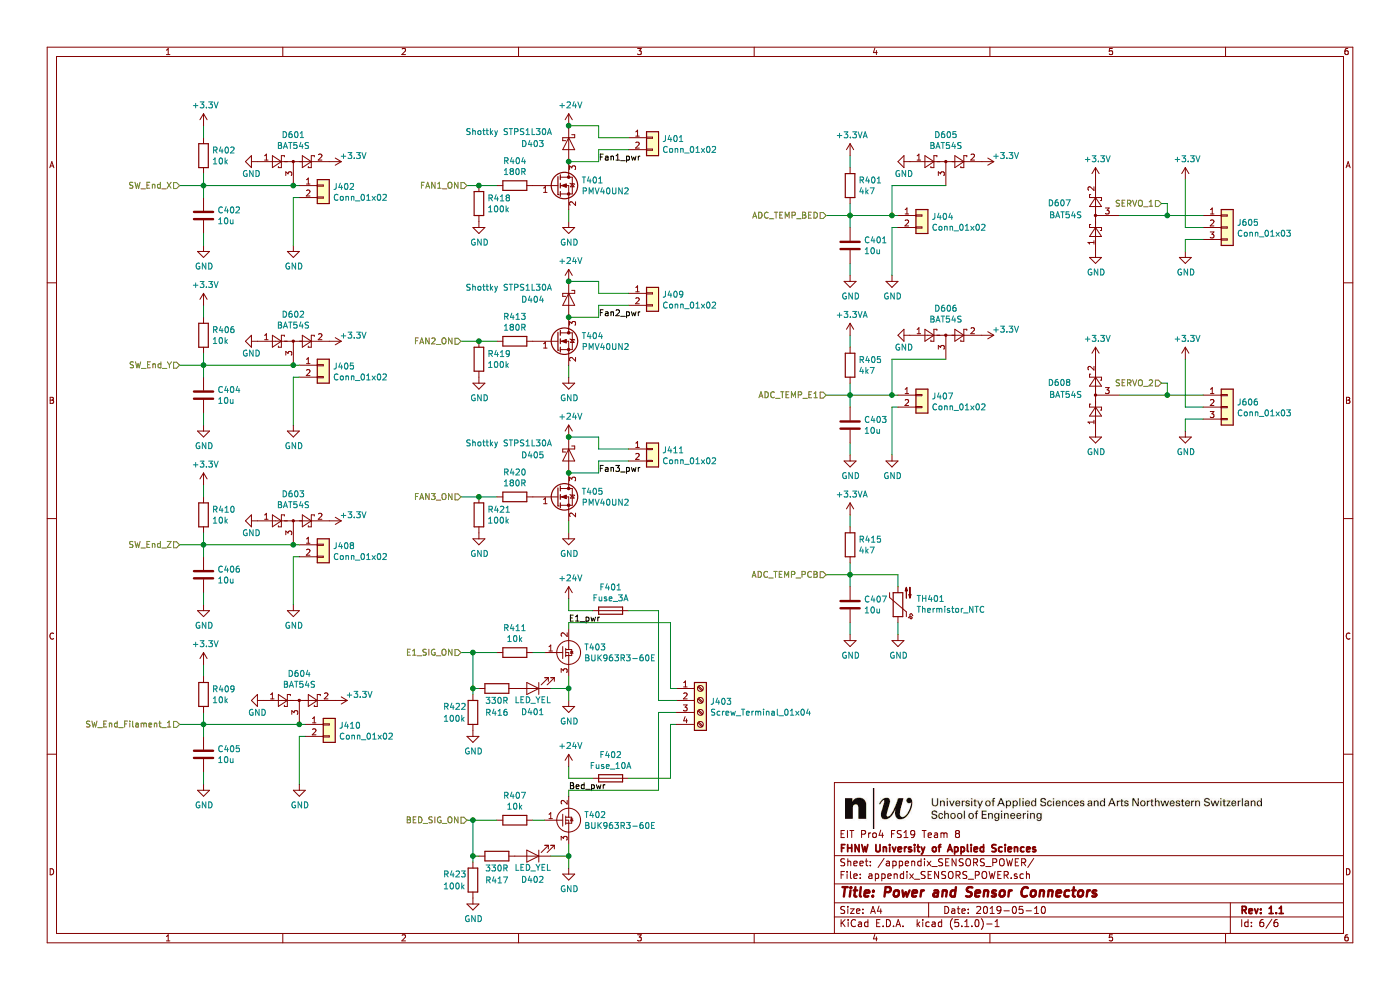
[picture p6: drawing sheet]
EESchema Schematic File Version 4
LIBS:FHNW-Pro4E-FS19T8-3DPrinterBoard-STM32-cache
EELAYER 29 0
EELAYER END
$Descr A4 11693 8268
encoding utf-8
Sheet 6 6
Title "Power and Sensor Connectors"
Date "2019-05-10"
Rev "1.1"
Comp "FHNW University of Applied Sciences"
Comment1 "EIT Pro4 FS19 Team 8"
Comment2 ""
Comment3 ""
Comment4 ""
$EndDescr
$Comp
L Device:C C402
U 1 1
P 1700 1800
F 0 "C402" H 1815 1846 50  0000 L CNN
F 1 "10u" H 1815 1755 50  0000 L CNN
F 2 "Capacitors_SMD:C_1210" H 1738 1650 50  0001 C CNN
F 3 "~" H 1700 1800 50  0001 C CNN
	1    1700 1800
	1    0    0    -1  
$EndComp
$Comp
L Device:R R402
U 1 1
P 1700 1300
F 0 "R402" H 1770 1346 50  0000 L CNN
F 1 "10k" H 1770 1255 50  0000 L CNN
F 2 "Resistors_SMD:R_0603" V 1630 1300 50  0001 C CNN
F 3 "~" H 1700 1300 50  0001 C CNN
	1    1700 1300
	1    0    0    -1  
$EndComp
$Comp
L power:GND #PWR0139
U 1 1
P 1700 2050
F 0 "#PWR0139" H 1700 1800 50  0001 C CNN
F 1 "GND" H 1705 1877 50  0000 C CNN
F 2 "" H 1700 2050 50  0001 C CNN
F 3 "" H 1700 2050 50  0001 C CNN
	1    1700 2050
	1    0    0    -1  
$EndComp
Wire Wire Line
	1700 1050 1700 1150
Wire Wire Line
	1500 1550 1700 1550
Connection ~ 1700 1550
Wire Wire Line
	1700 1550 1700 1450
$Comp
L power:GND #PWR0142
U 1 1
P 4750 1850
F 0 "#PWR0142" H 4750 1600 50  0001 C CNN
F 1 "GND" H 4755 1677 50  0000 C CNN
F 2 "" H 4750 1850 50  0001 C CNN
F 3 "" H 4750 1850 50  0001 C CNN
	1    4750 1850
	1    0    0    -1  
$EndComp
Wire Wire Line
	4750 1850 4750 1750
$Comp
L Device:R R404
U 1 1
P 4300 1550
F 0 "R404" V 4093 1550 50  0000 C CNN
F 1 "180R" V 4184 1550 50  0000 C CNN
F 2 "Resistors_SMD:R_0603" V 4230 1550 50  0001 C CNN
F 3 "~" H 4300 1550 50  0001 C CNN
	1    4300 1550
	0    1    1    0   
$EndComp
$Comp
L FHNW-Pro4E-FS19T8-Library:BUK963R3-60E T402
U 1 1
P 4750 6850
F 0 "T402" H 4878 6896 50  0000 L CNN
F 1 "BUK963R3-60E" H 4878 6805 50  0000 L CNN
F 2 "Package_TO_SOT_SMD:TO-263-2" H 5550 6450 50  0001 C CNN
F 3 "http://www.farnell.com/datasheets/2174111.pdf?_ga=2.163468607.22968134.1552994068-1575888051.1538557827" H 4750 6300 50  0001 C CNN
	1    4750 6850
	1    0    0    -1  
$EndComp
$Comp
L power:GND #PWR0144
U 1 1
P 4750 7250
F 0 "#PWR0144" H 4750 7000 50  0001 C CNN
F 1 "GND" H 4755 7077 50  0000 C CNN
F 2 "" H 4750 7250 50  0001 C CNN
F 3 "" H 4750 7250 50  0001 C CNN
	1    4750 7250
	1    0    0    -1  
$EndComp
Wire Wire Line
	4750 7150 4750 7050
$Comp
L Device:R R407
U 1 1
P 4300 6850
F 0 "R407" V 4093 6850 50  0000 C CNN
F 1 "10k" V 4184 6850 50  0000 C CNN
F 2 "Resistors_SMD:R_0603" V 4230 6850 50  0001 C CNN
F 3 "~" H 4300 6850 50  0001 C CNN
	1    4300 6850
	0    1    1    0   
$EndComp
Wire Wire Line
	4450 6850 4550 6850
Wire Wire Line
	3950 6850 4150 6850
Wire Wire Line
	4750 6650 4750 6600
Wire Wire Line
	4750 6500 4750 6400
$Comp
L FHNW-Pro4E-FS19T8-Library:BUK963R3-60E T403
U 1 1
P 4750 5450
F 0 "T403" H 4878 5496 50  0000 L CNN
F 1 "BUK963R3-60E" H 4878 5405 50  0000 L CNN
F 2 "Package_TO_SOT_SMD:TO-263-2" H 5550 5050 50  0001 C CNN
F 3 "http://www.farnell.com/datasheets/2174111.pdf?_ga=2.163468607.22968134.1552994068-1575888051.1538557827" H 4750 4900 50  0001 C CNN
	1    4750 5450
	1    0    0    -1  
$EndComp
$Comp
L power:GND #PWR0146
U 1 1
P 4750 5850
F 0 "#PWR0146" H 4750 5600 50  0001 C CNN
F 1 "GND" H 4755 5677 50  0000 C CNN
F 2 "" H 4750 5850 50  0001 C CNN
F 3 "" H 4750 5850 50  0001 C CNN
	1    4750 5850
	1    0    0    -1  
$EndComp
$Comp
L Device:R R411
U 1 1
P 4300 5450
F 0 "R411" V 4093 5450 50  0000 C CNN
F 1 "10k" V 4184 5450 50  0000 C CNN
F 2 "Resistors_SMD:R_0603" V 4230 5450 50  0001 C CNN
F 3 "~" H 4300 5450 50  0001 C CNN
	1    4300 5450
	0    1    1    0   
$EndComp
Wire Wire Line
	4450 5450 4550 5450
Wire Wire Line
	4750 5250 4750 5200
Wire Wire Line
	7100 2200 7100 2300
Wire Wire Line
	7100 3700 7100 3800
Wire Wire Line
	1700 6050 1700 5950
Connection ~ 1700 6050
Wire Wire Line
	1500 6050 1700 6050
Wire Wire Line
	1700 5550 1700 5650
$Comp
L power:GND #PWR0148
U 1 1
P 1700 6550
F 0 "#PWR0148" H 1700 6300 50  0001 C CNN
F 1 "GND" H 1705 6377 50  0000 C CNN
F 2 "" H 1700 6550 50  0001 C CNN
F 3 "" H 1700 6550 50  0001 C CNN
	1    1700 6550
	1    0    0    -1  
$EndComp
$Comp
L Device:R R409
U 1 1
P 1700 5800
F 0 "R409" H 1770 5846 50  0000 L CNN
F 1 "10k" H 1770 5755 50  0000 L CNN
F 2 "Resistors_SMD:R_0603" V 1630 5800 50  0001 C CNN
F 3 "~" H 1700 5800 50  0001 C CNN
	1    1700 5800
	1    0    0    -1  
$EndComp
$Comp
L Device:C C405
U 1 1
P 1700 6300
F 0 "C405" H 1815 6346 50  0000 L CNN
F 1 "10u" H 1815 6255 50  0000 L CNN
F 2 "Capacitors_SMD:C_1210" H 1738 6150 50  0001 C CNN
F 3 "~" H 1700 6300 50  0001 C CNN
	1    1700 6300
	1    0    0    -1  
$EndComp
Wire Wire Line
	7100 3300 7100 3200
Connection ~ 7100 3300
Wire Wire Line
	6900 3300 7100 3300
Wire Wire Line
	7100 2800 7100 2900
$Comp
L power:GND #PWR0150
U 1 1
P 7100 3800
F 0 "#PWR0150" H 7100 3550 50  0001 C CNN
F 1 "GND" H 7105 3627 50  0000 C CNN
F 2 "" H 7100 3800 50  0001 C CNN
F 3 "" H 7100 3800 50  0001 C CNN
	1    7100 3800
	1    0    0    -1  
$EndComp
Wire Wire Line
	7100 3400 7100 3300
$Comp
L Device:R R405
U 1 1
P 7100 3050
F 0 "R405" H 7170 3096 50  0000 L CNN
F 1 "4k7" H 7170 3005 50  0000 L CNN
F 2 "Resistors_SMD:R_0603" V 7030 3050 50  0001 C CNN
F 3 "~" H 7100 3050 50  0001 C CNN
	1    7100 3050
	1    0    0    -1  
$EndComp
$Comp
L Device:C C403
U 1 1
P 7100 3550
F 0 "C403" H 7215 3596 50  0000 L CNN
F 1 "10u" H 7215 3505 50  0000 L CNN
F 2 "Capacitors_SMD:C_1210" H 7138 3400 50  0001 C CNN
F 3 "~" H 7100 3550 50  0001 C CNN
	1    7100 3550
	1    0    0    -1  
$EndComp
Wire Wire Line
	7100 1800 7100 1700
Connection ~ 7100 1800
Wire Wire Line
	6900 1800 7100 1800
Wire Wire Line
	7100 1300 7100 1400
$Comp
L power:GND #PWR0152
U 1 1
P 7100 2300
F 0 "#PWR0152" H 7100 2050 50  0001 C CNN
F 1 "GND" H 7105 2127 50  0000 C CNN
F 2 "" H 7100 2300 50  0001 C CNN
F 3 "" H 7100 2300 50  0001 C CNN
	1    7100 2300
	1    0    0    -1  
$EndComp
Wire Wire Line
	7100 1900 7100 1800
$Comp
L Device:R R401
U 1 1
P 7100 1550
F 0 "R401" H 7170 1596 50  0000 L CNN
F 1 "4k7" H 7170 1505 50  0000 L CNN
F 2 "Resistors_SMD:R_0603" V 7030 1550 50  0001 C CNN
F 3 "~" H 7100 1550 50  0001 C CNN
	1    7100 1550
	1    0    0    -1  
$EndComp
$Comp
L Device:C C401
U 1 1
P 7100 2050
F 0 "C401" H 7215 2096 50  0000 L CNN
F 1 "10u" H 7215 2005 50  0000 L CNN
F 2 "Capacitors_SMD:C_1210" H 7138 1900 50  0001 C CNN
F 3 "~" H 7100 2050 50  0001 C CNN
	1    7100 2050
	1    0    0    -1  
$EndComp
$Comp
L Device:C C404
U 1 1
P 1700 3300
F 0 "C404" H 1815 3346 50  0000 L CNN
F 1 "10u" H 1815 3255 50  0000 L CNN
F 2 "Capacitors_SMD:C_1210" H 1738 3150 50  0001 C CNN
F 3 "~" H 1700 3300 50  0001 C CNN
	1    1700 3300
	1    0    0    -1  
$EndComp
$Comp
L Device:R R406
U 1 1
P 1700 2800
F 0 "R406" H 1770 2846 50  0000 L CNN
F 1 "10k" H 1770 2755 50  0000 L CNN
F 2 "Resistors_SMD:R_0603" V 1630 2800 50  0001 C CNN
F 3 "~" H 1700 2800 50  0001 C CNN
	1    1700 2800
	1    0    0    -1  
$EndComp
$Comp
L power:GND #PWR0153
U 1 1
P 1700 3550
F 0 "#PWR0153" H 1700 3300 50  0001 C CNN
F 1 "GND" H 1705 3377 50  0000 C CNN
F 2 "" H 1700 3550 50  0001 C CNN
F 3 "" H 1700 3550 50  0001 C CNN
	1    1700 3550
	1    0    0    -1  
$EndComp
Wire Wire Line
	1700 2550 1700 2650
Wire Wire Line
	1500 3050 1700 3050
Connection ~ 1700 3050
Wire Wire Line
	1700 3050 1700 2950
$Comp
L Device:C C406
U 1 1
P 1700 4800
F 0 "C406" H 1815 4846 50  0000 L CNN
F 1 "10u" H 1815 4755 50  0000 L CNN
F 2 "Capacitors_SMD:C_1210" H 1738 4650 50  0001 C CNN
F 3 "~" H 1700 4800 50  0001 C CNN
	1    1700 4800
	1    0    0    -1  
$EndComp
$Comp
L Device:R R410
U 1 1
P 1700 4300
F 0 "R410" H 1770 4346 50  0000 L CNN
F 1 "10k" H 1770 4255 50  0000 L CNN
F 2 "Resistors_SMD:R_0603" V 1630 4300 50  0001 C CNN
F 3 "~" H 1700 4300 50  0001 C CNN
	1    1700 4300
	1    0    0    -1  
$EndComp
$Comp
L power:GND #PWR0155
U 1 1
P 1700 5050
F 0 "#PWR0155" H 1700 4800 50  0001 C CNN
F 1 "GND" H 1705 4877 50  0000 C CNN
F 2 "" H 1700 5050 50  0001 C CNN
F 3 "" H 1700 5050 50  0001 C CNN
	1    1700 5050
	1    0    0    -1  
$EndComp
Wire Wire Line
	1700 4050 1700 4150
Wire Wire Line
	1500 4550 1700 4550
Connection ~ 1700 4550
Wire Wire Line
	1700 4550 1700 4450
$Comp
L power:GND #PWR0403
U 1 1
P 7450 2300
F 0 "#PWR0403" H 7450 2050 50  0001 C CNN
F 1 "GND" H 7455 2127 50  0000 C CNN
F 2 "" H 7450 2300 50  0001 C CNN
F 3 "" H 7450 2300 50  0001 C CNN
	1    7450 2300
	1    0    0    -1  
$EndComp
Wire Wire Line
	7450 2300 7450 1900
Wire Wire Line
	7450 1900 7500 1900
$Comp
L Connector_Generic:Conn_01x02 J410
U 1 1
P 2750 6050
F 0 "J410" H 2830 6042 50  0000 L CNN
F 1 "Conn_01x02" H 2830 5951 50  0000 L CNN
F 2 "Connectors_JST:JST_EH_B02B-EH-A_02x2.50mm_Straight" H 2750 6050 50  0001 C CNN
F 3 "~" H 2750 6050 50  0001 C CNN
	1    2750 6050
	1    0    0    -1  
$EndComp
$Comp
L power:GND #PWR0411
U 1 1
P 2500 6550
F 0 "#PWR0411" H 2500 6300 50  0001 C CNN
F 1 "GND" H 2505 6377 50  0000 C CNN
F 2 "" H 2500 6550 50  0001 C CNN
F 3 "" H 2500 6550 50  0001 C CNN
	1    2500 6550
	1    0    0    -1  
$EndComp
Wire Wire Line
	2500 6550 2500 6150
Wire Wire Line
	2500 6150 2550 6150
$Comp
L Connector_Generic:Conn_01x02 J408
U 1 1
P 2700 4550
F 0 "J408" H 2780 4542 50  0000 L CNN
F 1 "Conn_01x02" H 2780 4451 50  0000 L CNN
F 2 "Connectors_JST:JST_EH_B02B-EH-A_02x2.50mm_Straight" H 2700 4550 50  0001 C CNN
F 3 "~" H 2700 4550 50  0001 C CNN
	1    2700 4550
	1    0    0    -1  
$EndComp
$Comp
L power:GND #PWR0408
U 1 1
P 2450 5050
F 0 "#PWR0408" H 2450 4800 50  0001 C CNN
F 1 "GND" H 2455 4877 50  0000 C CNN
F 2 "" H 2450 5050 50  0001 C CNN
F 3 "" H 2450 5050 50  0001 C CNN
	1    2450 5050
	1    0    0    -1  
$EndComp
Wire Wire Line
	2450 5050 2450 4650
Wire Wire Line
	2450 4650 2500 4650
$Comp
L Connector_Generic:Conn_01x02 J405
U 1 1
P 2700 3050
F 0 "J405" H 2780 3042 50  0000 L CNN
F 1 "Conn_01x02" H 2780 2951 50  0000 L CNN
F 2 "Connectors_JST:JST_EH_B02B-EH-A_02x2.50mm_Straight" H 2700 3050 50  0001 C CNN
F 3 "~" H 2700 3050 50  0001 C CNN
	1    2700 3050
	1    0    0    -1  
$EndComp
$Comp
L power:GND #PWR0405
U 1 1
P 2450 3550
F 0 "#PWR0405" H 2450 3300 50  0001 C CNN
F 1 "GND" H 2455 3377 50  0000 C CNN
F 2 "" H 2450 3550 50  0001 C CNN
F 3 "" H 2450 3550 50  0001 C CNN
	1    2450 3550
	1    0    0    -1  
$EndComp
Wire Wire Line
	2450 3550 2450 3150
Wire Wire Line
	2450 3150 2500 3150
$Comp
L Connector_Generic:Conn_01x02 J402
U 1 1
P 2700 1550
F 0 "J402" H 2780 1542 50  0000 L CNN
F 1 "Conn_01x02" H 2780 1451 50  0000 L CNN
F 2 "Connectors_JST:JST_EH_B02B-EH-A_02x2.50mm_Straight" H 2700 1550 50  0001 C CNN
F 3 "~" H 2700 1550 50  0001 C CNN
	1    2700 1550
	1    0    0    -1  
$EndComp
$Comp
L power:GND #PWR0402
U 1 1
P 2450 2050
F 0 "#PWR0402" H 2450 1800 50  0001 C CNN
F 1 "GND" H 2455 1877 50  0000 C CNN
F 2 "" H 2450 2050 50  0001 C CNN
F 3 "" H 2450 2050 50  0001 C CNN
	1    2450 2050
	1    0    0    -1  
$EndComp
Wire Wire Line
	2450 2050 2450 1650
Wire Wire Line
	2450 1650 2500 1650
$Comp
L Connector_Generic:Conn_01x02 J401
U 1 1
P 5450 1150
F 0 "J401" H 5530 1142 50  0000 L CNN
F 1 "Conn_01x02" H 5530 1051 50  0000 L CNN
F 2 "Connectors_JST:JST_EH_B02B-EH-A_02x2.50mm_Straight" H 5450 1150 50  0001 C CNN
F 3 "~" H 5450 1150 50  0001 C CNN
	1    5450 1150
	1    0    0    -1  
$EndComp
$Comp
L Connector_Generic:Conn_01x02 J404
U 1 1
P 7700 1800
F 0 "J404" H 7780 1792 50  0000 L CNN
F 1 "Conn_01x02" H 7780 1701 50  0000 L CNN
F 2 "Connectors_JST:JST_EH_B02B-EH-A_02x2.50mm_Straight" H 7700 1800 50  0001 C CNN
F 3 "~" H 7700 1800 50  0001 C CNN
	1    7700 1800
	1    0    0    -1  
$EndComp
$Comp
L Connector_Generic:Conn_01x02 J407
U 1 1
P 7700 3300
F 0 "J407" H 7780 3292 50  0000 L CNN
F 1 "Conn_01x02" H 7780 3201 50  0000 L CNN
F 2 "Connectors_JST:JST_EH_B02B-EH-A_02x2.50mm_Straight" H 7700 3300 50  0001 C CNN
F 3 "~" H 7700 3300 50  0001 C CNN
	1    7700 3300
	1    0    0    -1  
$EndComp
$Comp
L power:+24V #PWR0401
U 1 1
P 4750 1050
F 0 "#PWR0401" H 4750 900 50  0001 C CNN
F 1 "+24V" H 4765 1223 50  0000 C CNN
F 2 "" H 4750 1050 50  0001 C CNN
F 3 "" H 4750 1050 50  0001 C CNN
	1    4750 1050
	1    0    0    -1  
$EndComp
$Comp
L power:+24V #PWR0404
U 1 1
P 4750 6400
F 0 "#PWR0404" H 4750 6250 50  0001 C CNN
F 1 "+24V" H 4765 6573 50  0000 C CNN
F 2 "" H 4750 6400 50  0001 C CNN
F 3 "" H 4750 6400 50  0001 C CNN
	1    4750 6400
	1    0    0    -1  
$EndComp
$Comp
L power:+24V #PWR0407
U 1 1
P 4750 5000
F 0 "#PWR0407" H 4750 4850 50  0001 C CNN
F 1 "+24V" H 4765 5173 50  0000 C CNN
F 2 "" H 4750 5000 50  0001 C CNN
F 3 "" H 4750 5000 50  0001 C CNN
	1    4750 5000
	1    0    0    -1  
$EndComp
$Comp
L Device:R R413
U 1 1
P 4300 2850
F 0 "R413" V 4093 2850 50  0000 C CNN
F 1 "180R" V 4184 2850 50  0000 C CNN
F 2 "Resistors_SMD:R_0603" V 4230 2850 50  0001 C CNN
F 3 "~" H 4300 2850 50  0001 C CNN
	1    4300 2850
	0    1    1    0   
$EndComp
$Comp
L power:GND #PWR0406
U 1 1
P 7450 3800
F 0 "#PWR0406" H 7450 3550 50  0001 C CNN
F 1 "GND" H 7455 3627 50  0000 C CNN
F 2 "" H 7450 3800 50  0001 C CNN
F 3 "" H 7450 3800 50  0001 C CNN
	1    7450 3800
	1    0    0    -1  
$EndComp
Wire Wire Line
	7450 3800 7450 3400
Wire Wire Line
	7450 3400 7500 3400
Wire Wire Line
	7100 3300 7450 3300
Wire Wire Line
	7100 1800 7450 1800
Text Label 5000 2650 0    50   ~ 0
Fan2_pwr
Text Label 4750 5200 0    50   ~ 0
E1_pwr
Text Label 4750 6600 0    50   ~ 0
Bed_pwr
Text Label 5000 1350 0    50   ~ 0
Fan1_pwr
Wire Wire Line
	7100 5200 7100 5300
Wire Wire Line
	7100 4800 7100 4700
Connection ~ 7100 4800
Wire Wire Line
	6900 4800 7100 4800
Wire Wire Line
	7100 4300 7100 4400
$Comp
L power:GND #PWR0413
U 1 1
P 7100 5300
F 0 "#PWR0413" H 7100 5050 50  0001 C CNN
F 1 "GND" H 7105 5127 50  0000 C CNN
F 2 "" H 7100 5300 50  0001 C CNN
F 3 "" H 7100 5300 50  0001 C CNN
	1    7100 5300
	1    0    0    -1  
$EndComp
Wire Wire Line
	7100 4900 7100 4800
$Comp
L Device:R R415
U 1 1
P 7100 4550
F 0 "R415" H 7170 4596 50  0000 L CNN
F 1 "4k7" H 7170 4505 50  0000 L CNN
F 2 "Resistors_SMD:R_0603" V 7030 4550 50  0001 C CNN
F 3 "~" H 7100 4550 50  0001 C CNN
	1    7100 4550
	1    0    0    -1  
$EndComp
$Comp
L Device:C C407
U 1 1
P 7100 5050
F 0 "C407" H 7215 5096 50  0000 L CNN
F 1 "10u" H 7215 5005 50  0000 L CNN
F 2 "Capacitors_SMD:C_1210" H 7138 4900 50  0001 C CNN
F 3 "~" H 7100 5050 50  0001 C CNN
	1    7100 5050
	1    0    0    -1  
$EndComp
$Comp
L power:GND #PWR0414
U 1 1
P 7500 5300
F 0 "#PWR0414" H 7500 5050 50  0001 C CNN
F 1 "GND" H 7505 5127 50  0000 C CNN
F 2 "" H 7500 5300 50  0001 C CNN
F 3 "" H 7500 5300 50  0001 C CNN
	1    7500 5300
	1    0    0    -1  
$EndComp
Wire Wire Line
	7100 4800 7500 4800
$Comp
L Device:Thermistor_NTC TH401
U 1 1
P 7500 5050
F 0 "TH401" H 7347 5004 50  0000 R CNN
F 1 "Thermistor_NTC" H 7347 5095 50  0000 R CNN
F 2 "Resistors_SMD:R_0805_HandSoldering" H 7500 5100 50  0001 C CNN
F 3 "~" H 7500 5100 50  0001 C CNN
	1    7500 5050
	-1   0    0    1   
$EndComp
Wire Wire Line
	7500 4900 7500 4800
Wire Wire Line
	7500 5300 7500 5200
$Comp
L Device:R R?
U 1 1
P 4150 5750
AR Path="/5CB6EFD8" Ref="R?"  Part="1" 
AR Path="/5CA39F21/5CB6EFD8" Ref="R416"  Part="1" 
F 0 "R416" V 4350 5750 50  0000 C CNN
F 1 "330R" V 4250 5750 50  0000 C CNN
F 2 "Resistors_SMD:R_0603" V 4080 5750 50  0001 C CNN
F 3 "~" H 4150 5750 50  0001 C CNN
	1    4150 5750
	0    1    1    0   
$EndComp
$Comp
L Device:LED D?
U 1 1
P 4450 5750
AR Path="/5CB6EFDE" Ref="D?"  Part="1" 
AR Path="/5CA39F21/5CB6EFDE" Ref="D401"  Part="1" 
F 0 "D401" H 4450 5950 50  0000 C CNN
F 1 "LED_YEL" H 4450 5850 50  0000 C CNN
F 2 "LED_SMD:LED_0805_2012Metric" H 4450 5750 50  0001 C CNN
F 3 "~" H 4450 5750 50  0001 C CNN
	1    4450 5750
	-1   0    0    1   
$EndComp
$Comp
L power:GND #PWR0410
U 1 1
P 4750 3150
F 0 "#PWR0410" H 4750 2900 50  0001 C CNN
F 1 "GND" H 4755 2977 50  0000 C CNN
F 2 "" H 4750 3150 50  0001 C CNN
F 3 "" H 4750 3150 50  0001 C CNN
	1    4750 3150
	1    0    0    -1  
$EndComp
Wire Wire Line
	3950 5450 3950 5750
Wire Wire Line
	3950 5750 4000 5750
$Comp
L Device:R R?
U 1 1
P 4150 7150
AR Path="/5CBB2512" Ref="R?"  Part="1" 
AR Path="/5CA39F21/5CBB2512" Ref="R417"  Part="1" 
F 0 "R417" V 4350 7150 50  0000 C CNN
F 1 "330R" V 4250 7150 50  0000 C CNN
F 2 "Resistors_SMD:R_0603" V 4080 7150 50  0001 C CNN
F 3 "~" H 4150 7150 50  0001 C CNN
	1    4150 7150
	0    1    1    0   
$EndComp
$Comp
L Device:LED D?
U 1 1
P 4450 7150
AR Path="/5CBB2518" Ref="D?"  Part="1" 
AR Path="/5CA39F21/5CBB2518" Ref="D402"  Part="1" 
F 0 "D402" H 4450 7350 50  0000 C CNN
F 1 "LED_YEL" H 4450 7250 50  0000 C CNN
F 2 "LED_SMD:LED_0805_2012Metric" H 4450 7150 50  0001 C CNN
F 3 "~" H 4450 7150 50  0001 C CNN
	1    4450 7150
	-1   0    0    1   
$EndComp
Wire Wire Line
	3950 6850 3950 7150
Wire Wire Line
	3950 7150 4000 7150
Wire Wire Line
	3900 6850 3950 6850
Connection ~ 3950 6850
Wire Wire Line
	4600 7150 4750 7150
Connection ~ 4750 7150
Wire Wire Line
	4750 7250 4750 7150
Wire Wire Line
	3850 5450 3950 5450
Wire Wire Line
	4750 5650 4750 5750
Wire Wire Line
	3900 1550 4000 1550
Connection ~ 3950 5450
Wire Wire Line
	3950 5450 4150 5450
Wire Wire Line
	3850 2850 4000 2850
Wire Wire Line
	4600 5750 4750 5750
Connection ~ 4750 5750
Wire Wire Line
	4750 5750 4750 5850
$Comp
L Device:R R418
U 1 1
P 4000 1700
F 0 "R418" H 4070 1746 50  0000 L CNN
F 1 "100k" H 4070 1655 50  0000 L CNN
F 2 "Resistors_SMD:R_0603" V 3930 1700 50  0001 C CNN
F 3 "~" H 4000 1700 50  0001 C CNN
	1    4000 1700
	1    0    0    -1  
$EndComp
Connection ~ 4000 1550
Wire Wire Line
	4000 1550 4150 1550
$Comp
L power:GND #PWR0415
U 1 1
P 4000 1850
F 0 "#PWR0415" H 4000 1600 50  0001 C CNN
F 1 "GND" H 4005 1677 50  0000 C CNN
F 2 "" H 4000 1850 50  0001 C CNN
F 3 "" H 4000 1850 50  0001 C CNN
	1    4000 1850
	1    0    0    -1  
$EndComp
$Comp
L Device:R R419
U 1 1
P 4000 3000
F 0 "R419" H 4070 3046 50  0000 L CNN
F 1 "100k" H 4070 2955 50  0000 L CNN
F 2 "Resistors_SMD:R_0603" V 3930 3000 50  0001 C CNN
F 3 "~" H 4000 3000 50  0001 C CNN
	1    4000 3000
	1    0    0    -1  
$EndComp
$Comp
L power:GND #PWR0416
U 1 1
P 4000 3150
F 0 "#PWR0416" H 4000 2900 50  0001 C CNN
F 1 "GND" H 4005 2977 50  0000 C CNN
F 2 "" H 4000 3150 50  0001 C CNN
F 3 "" H 4000 3150 50  0001 C CNN
	1    4000 3150
	1    0    0    -1  
$EndComp
Connection ~ 4000 2850
Wire Wire Line
	4000 2850 4150 2850
Wire Wire Line
	4750 3150 4750 3050
$Comp
L Device:R R420
U 1 1
P 4300 4150
F 0 "R420" V 4093 4150 50  0000 C CNN
F 1 "180R" V 4184 4150 50  0000 C CNN
F 2 "Resistors_SMD:R_0603" V 4230 4150 50  0001 C CNN
F 3 "~" H 4300 4150 50  0001 C CNN
	1    4300 4150
	0    1    1    0   
$EndComp
$Comp
L Connector_Generic:Conn_01x02 J411
U 1 1
P 5450 3750
F 0 "J411" H 5530 3742 50  0000 L CNN
F 1 "Conn_01x02" H 5530 3651 50  0000 L CNN
F 2 "Connectors_JST:JST_EH_B02B-EH-A_02x2.50mm_Straight" H 5450 3750 50  0001 C CNN
F 3 "~" H 5450 3750 50  0001 C CNN
	1    5450 3750
	1    0    0    -1  
$EndComp
$Comp
L power:+24V #PWR0417
U 1 1
P 4750 3650
F 0 "#PWR0417" H 4750 3500 50  0001 C CNN
F 1 "+24V" H 4765 3823 50  0000 C CNN
F 2 "" H 4750 3650 50  0001 C CNN
F 3 "" H 4750 3650 50  0001 C CNN
	1    4750 3650
	1    0    0    -1  
$EndComp
Text Label 5000 3950 0    50   ~ 0
Fan3_pwr
$Comp
L power:GND #PWR0419
U 1 1
P 4750 4450
F 0 "#PWR0419" H 4750 4200 50  0001 C CNN
F 1 "GND" H 4755 4277 50  0000 C CNN
F 2 "" H 4750 4450 50  0001 C CNN
F 3 "" H 4750 4450 50  0001 C CNN
	1    4750 4450
	1    0    0    -1  
$EndComp
Wire Wire Line
	3850 4150 4000 4150
$Comp
L Device:R R421
U 1 1
P 4000 4300
F 0 "R421" H 4070 4346 50  0000 L CNN
F 1 "100k" H 4070 4255 50  0000 L CNN
F 2 "Resistors_SMD:R_0603" V 3930 4300 50  0001 C CNN
F 3 "~" H 4000 4300 50  0001 C CNN
	1    4000 4300
	1    0    0    -1  
$EndComp
$Comp
L power:GND #PWR0418
U 1 1
P 4000 4450
F 0 "#PWR0418" H 4000 4200 50  0001 C CNN
F 1 "GND" H 4005 4277 50  0000 C CNN
F 2 "" H 4000 4450 50  0001 C CNN
F 3 "" H 4000 4450 50  0001 C CNN
	1    4000 4450
	1    0    0    -1  
$EndComp
Connection ~ 4000 4150
Wire Wire Line
	4000 4150 4150 4150
Wire Wire Line
	4750 4450 4750 4350
$Comp
L Device:R R422
U 1 1
P 3950 5950
F 0 "R422" H 3700 6000 50  0000 L CNN
F 1 "100k" H 3700 5900 50  0000 L CNN
F 2 "Resistors_SMD:R_0603" V 3880 5950 50  0001 C CNN
F 3 "~" H 3950 5950 50  0001 C CNN
	1    3950 5950
	1    0    0    -1  
$EndComp
$Comp
L power:GND #PWR0420
U 1 1
P 3950 6100
F 0 "#PWR0420" H 3950 5850 50  0001 C CNN
F 1 "GND" H 3955 5927 50  0000 C CNN
F 2 "" H 3950 6100 50  0001 C CNN
F 3 "" H 3950 6100 50  0001 C CNN
	1    3950 6100
	1    0    0    -1  
$EndComp
Wire Wire Line
	3950 5800 3950 5750
Connection ~ 3950 5750
$Comp
L Device:R R423
U 1 1
P 3950 7350
F 0 "R423" H 3700 7400 50  0000 L CNN
F 1 "100k" H 3700 7300 50  0000 L CNN
F 2 "Resistors_SMD:R_0603" V 3880 7350 50  0001 C CNN
F 3 "~" H 3950 7350 50  0001 C CNN
	1    3950 7350
	1    0    0    -1  
$EndComp
$Comp
L power:GND #PWR0421
U 1 1
P 3950 7500
F 0 "#PWR0421" H 3950 7250 50  0001 C CNN
F 1 "GND" H 3955 7327 50  0000 C CNN
F 2 "" H 3950 7500 50  0001 C CNN
F 3 "" H 3950 7500 50  0001 C CNN
	1    3950 7500
	1    0    0    -1  
$EndComp
Wire Wire Line
	3950 7200 3950 7150
Connection ~ 3950 7150
$Comp
L Device:Fuse F401
U 1 1
P 5100 5100
AR Path="/5CA39F21/5CB755BC" Ref="F401"  Part="1" 
AR Path="/5CB755BC" Ref="F?"  Part="1" 
F 0 "F401" V 4903 5100 50  0000 C CNN
F 1 "Fuse_3A" V 4994 5100 50  0000 C CNN
F 2 "Fuse:Fuseholder_Blade_ATO_Littelfuse_Pudenz_2_Pin" V 5030 5100 50  0001 C CNN
F 3 "~" H 5100 5100 50  0001 C CNN
	1    5100 5100
	0    1    1    0   
$EndComp
Wire Wire Line
	4950 5100 4750 5100
Wire Wire Line
	4750 5100 4750 5000
$Comp
L Device:Fuse F402
U 1 1
P 5100 6500
AR Path="/5CA39F21/5CB7E081" Ref="F402"  Part="1" 
AR Path="/5CB7E081" Ref="F?"  Part="1" 
F 0 "F402" V 4903 6500 50  0000 C CNN
F 1 "Fuse_10A" V 4994 6500 50  0000 C CNN
F 2 "Fuse:Fuseholder_Blade_ATO_Littelfuse_Pudenz_2_Pin" V 5030 6500 50  0001 C CNN
F 3 "~" H 5100 6500 50  0001 C CNN
	1    5100 6500
	0    1    1    0   
$EndComp
Wire Wire Line
	4950 6500 4750 6500
$Comp
L Device:D_Schottky D?
U 1 1
P 4750 1200
AR Path="/5CB76565" Ref="D?"  Part="1" 
AR Path="/5CA39F21/5CB76565" Ref="D403"  Part="1" 
F 0 "D403" V 4750 900 50  0000 C CNN
F 1 "Shottky STPS1L30A" V 4650 700 50  0000 C CNN
F 2 "Diodes_SMD:D_SMB" H 4750 1200 50  0001 C CNN
F 3 "~" H 4750 1200 50  0001 C CNN
	1    4750 1200
	0    1    1    0   
$EndComp
Wire Wire Line
	4750 1050 5000 1050
Wire Wire Line
	5000 1050 5000 1150
Connection ~ 4750 1050
Wire Wire Line
	4750 1350 5000 1350
Wire Wire Line
	5000 1350 5000 1250
Wire Wire Line
	5000 1150 5250 1150
Wire Wire Line
	5000 1250 5250 1250
$Comp
L Connector_Generic:Conn_01x02 J409
U 1 1
P 5450 2450
F 0 "J409" H 5530 2442 50  0000 L CNN
F 1 "Conn_01x02" H 5530 2351 50  0000 L CNN
F 2 "Connectors_JST:JST_EH_B02B-EH-A_02x2.50mm_Straight" H 5450 2450 50  0001 C CNN
F 3 "~" H 5450 2450 50  0001 C CNN
	1    5450 2450
	1    0    0    -1  
$EndComp
$Comp
L power:+24V #PWR0409
U 1 1
P 4750 2350
F 0 "#PWR0409" H 4750 2200 50  0001 C CNN
F 1 "+24V" H 4765 2523 50  0000 C CNN
F 2 "" H 4750 2350 50  0001 C CNN
F 3 "" H 4750 2350 50  0001 C CNN
	1    4750 2350
	1    0    0    -1  
$EndComp
$Comp
L Device:D_Schottky D?
U 1 1
P 4750 2500
AR Path="/5CB907E1" Ref="D?"  Part="1" 
AR Path="/5CA39F21/5CB907E1" Ref="D404"  Part="1" 
F 0 "D404" V 4750 2200 50  0000 C CNN
F 1 "Shottky STPS1L30A" V 4650 2000 50  0000 C CNN
F 2 "Diodes_SMD:D_SMB" H 4750 2500 50  0001 C CNN
F 3 "~" H 4750 2500 50  0001 C CNN
	1    4750 2500
	0    1    1    0   
$EndComp
Wire Wire Line
	4750 2350 5000 2350
Wire Wire Line
	5000 2350 5000 2450
Connection ~ 4750 2350
Wire Wire Line
	5000 2650 5000 2550
Wire Wire Line
	5000 2450 5250 2450
Wire Wire Line
	5000 2550 5250 2550
Wire Wire Line
	5000 2650 4750 2650
Wire Wire Line
	1700 1550 2450 1550
Wire Wire Line
	1700 1550 1700 1650
Wire Wire Line
	1700 1950 1700 2050
Wire Wire Line
	1700 3050 2450 3050
Wire Wire Line
	1700 3050 1700 3150
Wire Wire Line
	1700 3450 1700 3550
Wire Wire Line
	1700 4550 2450 4550
Wire Wire Line
	1700 4950 1700 5050
Wire Wire Line
	1700 4650 1700 4550
Wire Wire Line
	1700 6050 2500 6050
Wire Wire Line
	1700 6450 1700 6550
Wire Wire Line
	1700 6150 1700 6050
$Comp
L Device:D_Schottky D?
U 1 1
P 4750 3800
AR Path="/5CCC2584" Ref="D?"  Part="1" 
AR Path="/5CA39F21/5CCC2584" Ref="D405"  Part="1" 
F 0 "D405" V 4750 3500 50  0000 C CNN
F 1 "Shottky STPS1L30A" V 4650 3300 50  0000 C CNN
F 2 "Diodes_SMD:D_SMB" H 4750 3800 50  0001 C CNN
F 3 "~" H 4750 3800 50  0001 C CNN
	1    4750 3800
	0    1    1    0   
$EndComp
Wire Wire Line
	5250 3850 5000 3850
Wire Wire Line
	5000 3850 5000 3950
Wire Wire Line
	4750 3950 5000 3950
Wire Wire Line
	5250 3750 5000 3750
Wire Wire Line
	5000 3750 5000 3650
Wire Wire Line
	5000 3650 4750 3650
Connection ~ 4750 3650
Text HLabel 1500 1550 0    50   Input ~ 0
SW_End_X
Text HLabel 1500 3050 0    50   Input ~ 0
SW_End_Y
Text HLabel 1500 4550 0    50   Input ~ 0
SW_End_Z
Text HLabel 1500 6050 0    50   Input ~ 0
SW_End_Filament_1
Text HLabel 3900 1550 0    50   Input ~ 0
FAN1_ON
Text HLabel 3850 2850 0    50   Input ~ 0
FAN2_ON
Text HLabel 3850 4150 0    50   Input ~ 0
FAN3_ON
Text HLabel 3900 6850 0    50   Input ~ 0
BED_SIG_ON
Text HLabel 3850 5450 0    50   Input ~ 0
E1_SIG_ON
Text HLabel 6900 3300 0    50   Input ~ 0
ADC_TEMP_E1
Text HLabel 6900 4800 0    50   Input ~ 0
ADC_TEMP_PCB
Text HLabel 6900 1800 0    50   Input ~ 0
ADC_TEMP_BED
Connection ~ 4750 1350
$Comp
L Transistor_FET:2N7002 T401
U 1 1
P 4650 1550
F 0 "T401" H 4856 1596 50  0000 L CNN
F 1 "PMV40UN2" H 4856 1505 50  0000 L CNN
F 2 "Package_TO_SOT_SMD:SOT-23" H 4850 1475 50  0001 L CIN
F 3 "https://www.fairchildsemi.com/datasheets/2N/2N7002.pdf" H 4650 1550 50  0001 L CNN
	1    4650 1550
	1    0    0    -1  
$EndComp
$Comp
L Transistor_FET:2N7002 T404
U 1 1
P 4650 2850
F 0 "T404" H 4856 2896 50  0000 L CNN
F 1 "PMV40UN2" H 4856 2805 50  0000 L CNN
F 2 "Package_TO_SOT_SMD:SOT-23" H 4850 2775 50  0001 L CIN
F 3 "https://www.fairchildsemi.com/datasheets/2N/2N7002.pdf" H 4650 2850 50  0001 L CNN
	1    4650 2850
	1    0    0    -1  
$EndComp
$Comp
L Transistor_FET:2N7002 T405
U 1 1
P 4650 4150
F 0 "T405" H 4856 4196 50  0000 L CNN
F 1 "PMV40UN2" H 4856 4105 50  0000 L CNN
F 2 "Package_TO_SOT_SMD:SOT-23" H 4850 4075 50  0001 L CIN
F 3 "https://www.fairchildsemi.com/datasheets/2N/2N7002.pdf" H 4650 4150 50  0001 L CNN
	1    4650 4150
	1    0    0    -1  
$EndComp
Connection ~ 4750 3950
Connection ~ 4750 2650
$Comp
L power:+3.3V #PWR0147
U 1 1
P 1700 5550
F 0 "#PWR0147" H 1700 5400 50  0001 C CNN
F 1 "+3.3V" H 1715 5723 50  0000 C CNN
F 2 "" H 1700 5550 50  0001 C CNN
F 3 "" H 1700 5550 50  0001 C CNN
	1    1700 5550
	1    0    0    -1  
$EndComp
$Comp
L power:+3.3V #PWR0156
U 1 1
P 1700 4050
F 0 "#PWR0156" H 1700 3900 50  0001 C CNN
F 1 "+3.3V" H 1715 4223 50  0000 C CNN
F 2 "" H 1700 4050 50  0001 C CNN
F 3 "" H 1700 4050 50  0001 C CNN
	1    1700 4050
	1    0    0    -1  
$EndComp
$Comp
L power:+3.3V #PWR0154
U 1 1
P 1700 2550
F 0 "#PWR0154" H 1700 2400 50  0001 C CNN
F 1 "+3.3V" H 1715 2723 50  0000 C CNN
F 2 "" H 1700 2550 50  0001 C CNN
F 3 "" H 1700 2550 50  0001 C CNN
	1    1700 2550
	1    0    0    -1  
$EndComp
$Comp
L power:+3.3V #PWR0140
U 1 1
P 2750 1350
F 0 "#PWR0140" H 2750 1200 50  0001 C CNN
F 1 "+3.3V" V 2700 1550 50  0000 C CNN
F 2 "" H 2750 1350 50  0001 C CNN
F 3 "" H 2750 1350 50  0001 C CNN
	1    2750 1350
	0    1    1    0   
$EndComp
$Comp
L power:+3.3VA #PWR?
U 1 1
P 7100 4300
AR Path="/5CCEB52C" Ref="#PWR?"  Part="1" 
AR Path="/5CA39F21/5CCEB52C" Ref="#PWR0149"  Part="1" 
F 0 "#PWR0149" H 7100 4150 50  0001 C CNN
F 1 "+3.3VA" H 7115 4473 50  0000 C CNN
F 2 "" H 7100 4300 50  0001 C CNN
F 3 "" H 7100 4300 50  0001 C CNN
	1    7100 4300
	1    0    0    -1  
$EndComp
$Comp
L power:+3.3VA #PWR?
U 1 1
P 7100 2800
AR Path="/5CCEE8E5" Ref="#PWR?"  Part="1" 
AR Path="/5CA39F21/5CCEE8E5" Ref="#PWR0151"  Part="1" 
F 0 "#PWR0151" H 7100 2650 50  0001 C CNN
F 1 "+3.3VA" H 7115 2973 50  0000 C CNN
F 2 "" H 7100 2800 50  0001 C CNN
F 3 "" H 7100 2800 50  0001 C CNN
	1    7100 2800
	1    0    0    -1  
$EndComp
$Comp
L power:+3.3VA #PWR?
U 1 1
P 7100 1300
AR Path="/5CCF1D5B" Ref="#PWR?"  Part="1" 
AR Path="/5CA39F21/5CCF1D5B" Ref="#PWR0172"  Part="1" 
F 0 "#PWR0172" H 7100 1150 50  0001 C CNN
F 1 "+3.3VA" H 7115 1473 50  0000 C CNN
F 2 "" H 7100 1300 50  0001 C CNN
F 3 "" H 7100 1300 50  0001 C CNN
	1    7100 1300
	1    0    0    -1  
$EndComp
$Comp
L Connector_Generic:Conn_01x03 J605
U 1 1
P 10250 1900
F 0 "J605" H 10330 1942 50  0000 L CNN
F 1 "Conn_01x03" H 10330 1851 50  0000 L CNN
F 2 "Connector_PinHeader_2.54mm:PinHeader_1x03_P2.54mm_Vertical" H 10250 1900 50  0001 C CNN
F 3 "~" H 10250 1900 50  0001 C CNN
	1    10250 1900
	1    0    0    -1  
$EndComp
$Comp
L power:GND #PWR0200
U 1 1
P 9900 2100
F 0 "#PWR0200" H 9900 1850 50  0001 C CNN
F 1 "GND" H 9905 1927 50  0000 C CNN
F 2 "" H 9900 2100 50  0001 C CNN
F 3 "" H 9900 2100 50  0001 C CNN
	1    9900 2100
	1    0    0    -1  
$EndComp
$Comp
L power:+3.3V #PWR0252
U 1 1
P 9150 1500
F 0 "#PWR0252" H 9150 1350 50  0001 C CNN
F 1 "+3.3V" H 9165 1673 50  0000 C CNN
F 2 "" H 9150 1500 50  0001 C CNN
F 3 "" H 9150 1500 50  0001 C CNN
	1    9150 1500
	1    0    0    -1  
$EndComp
Wire Wire Line
	10050 2000 9900 2000
Wire Wire Line
	9900 2000 9900 2100
Wire Wire Line
	10050 1900 9900 1900
Text HLabel 9700 1700 0    50   Input ~ 0
SERVO_1
$Comp
L Connector_Generic:Conn_01x03 J606
U 1 1
P 10250 3400
F 0 "J606" H 10330 3442 50  0000 L CNN
F 1 "Conn_01x03" H 10330 3351 50  0000 L CNN
F 2 "Connector_PinHeader_2.54mm:PinHeader_1x03_P2.54mm_Vertical" H 10250 3400 50  0001 C CNN
F 3 "~" H 10250 3400 50  0001 C CNN
	1    10250 3400
	1    0    0    -1  
$EndComp
$Comp
L power:GND #PWR0253
U 1 1
P 9900 3600
F 0 "#PWR0253" H 9900 3350 50  0001 C CNN
F 1 "GND" H 9905 3427 50  0000 C CNN
F 2 "" H 9900 3600 50  0001 C CNN
F 3 "" H 9900 3600 50  0001 C CNN
	1    9900 3600
	1    0    0    -1  
$EndComp
Wire Wire Line
	10050 3500 9900 3500
Wire Wire Line
	9900 3500 9900 3600
Wire Wire Line
	10050 3400 9900 3400
$Comp
L Diode:BAT54S D?
U 1 1
P 2450 1350
AR Path="/5CA3954A/5E7A055B" Ref="D?"  Part="1" 
AR Path="/5CA39F21/5E7A055B" Ref="D601"  Part="1" 
F 0 "D601" H 2450 1575 50  0000 C CNN
F 1 "BAT54S" H 2450 1484 50  0000 C CNN
F 2 "Package_TO_SOT_SMD:SOT-23" H 2525 1475 50  0001 L CNN
F 3 "https://www.diodes.com/assets/Datasheets/ds11005.pdf" H 2330 1350 50  0001 C CNN
	1    2450 1350
	1    0    0    -1  
$EndComp
Connection ~ 2450 1550
Wire Wire Line
	2450 1550 2500 1550
$Comp
L power:GND #PWR0616
U 1 1
P 2150 1350
F 0 "#PWR0616" H 2150 1100 50  0001 C CNN
F 1 "GND" V 2250 1300 50  0000 C CNN
F 2 "" H 2150 1350 50  0001 C CNN
F 3 "" H 2150 1350 50  0001 C CNN
	1    2150 1350
	0    1    1    0   
$EndComp
$Comp
L power:+3.3V #PWR0615
U 1 1
P 1700 1050
F 0 "#PWR0615" H 1700 900 50  0001 C CNN
F 1 "+3.3V" H 1715 1223 50  0000 C CNN
F 2 "" H 1700 1050 50  0001 C CNN
F 3 "" H 1700 1050 50  0001 C CNN
	1    1700 1050
	1    0    0    -1  
$EndComp
$Comp
L power:+3.3V #PWR0628
U 1 1
P 2750 2850
F 0 "#PWR0628" H 2750 2700 50  0001 C CNN
F 1 "+3.3V" V 2700 3050 50  0000 C CNN
F 2 "" H 2750 2850 50  0001 C CNN
F 3 "" H 2750 2850 50  0001 C CNN
	1    2750 2850
	0    1    1    0   
$EndComp
$Comp
L Diode:BAT54S D?
U 1 1
P 2450 2850
AR Path="/5CA3954A/5E7A7C4F" Ref="D?"  Part="1" 
AR Path="/5CA39F21/5E7A7C4F" Ref="D602"  Part="1" 
F 0 "D602" H 2450 3075 50  0000 C CNN
F 1 "BAT54S" H 2450 2984 50  0000 C CNN
F 2 "Package_TO_SOT_SMD:SOT-23" H 2525 2975 50  0001 L CNN
F 3 "https://www.diodes.com/assets/Datasheets/ds11005.pdf" H 2330 2850 50  0001 C CNN
	1    2450 2850
	1    0    0    -1  
$EndComp
$Comp
L power:GND #PWR0627
U 1 1
P 2150 2850
F 0 "#PWR0627" H 2150 2600 50  0001 C CNN
F 1 "GND" V 2250 2800 50  0000 C CNN
F 2 "" H 2150 2850 50  0001 C CNN
F 3 "" H 2150 2850 50  0001 C CNN
	1    2150 2850
	0    1    1    0   
$EndComp
Connection ~ 2450 3050
Wire Wire Line
	2450 3050 2500 3050
$Comp
L power:+3.3V #PWR0630
U 1 1
P 2750 4350
F 0 "#PWR0630" H 2750 4200 50  0001 C CNN
F 1 "+3.3V" V 2700 4550 50  0000 C CNN
F 2 "" H 2750 4350 50  0001 C CNN
F 3 "" H 2750 4350 50  0001 C CNN
	1    2750 4350
	0    1    1    0   
$EndComp
$Comp
L Diode:BAT54S D?
U 1 1
P 2450 4350
AR Path="/5CA3954A/5E7ADAC0" Ref="D?"  Part="1" 
AR Path="/5CA39F21/5E7ADAC0" Ref="D603"  Part="1" 
F 0 "D603" H 2450 4575 50  0000 C CNN
F 1 "BAT54S" H 2450 4484 50  0000 C CNN
F 2 "Package_TO_SOT_SMD:SOT-23" H 2525 4475 50  0001 L CNN
F 3 "https://www.diodes.com/assets/Datasheets/ds11005.pdf" H 2330 4350 50  0001 C CNN
	1    2450 4350
	1    0    0    -1  
$EndComp
$Comp
L power:GND #PWR0629
U 1 1
P 2150 4350
F 0 "#PWR0629" H 2150 4100 50  0001 C CNN
F 1 "GND" V 2250 4300 50  0000 C CNN
F 2 "" H 2150 4350 50  0001 C CNN
F 3 "" H 2150 4350 50  0001 C CNN
	1    2150 4350
	0    1    1    0   
$EndComp
Connection ~ 2450 4550
Wire Wire Line
	2450 4550 2500 4550
$Comp
L power:+3.3V #PWR0632
U 1 1
P 2800 5850
F 0 "#PWR0632" H 2800 5700 50  0001 C CNN
F 1 "+3.3V" V 2750 6050 50  0000 C CNN
F 2 "" H 2800 5850 50  0001 C CNN
F 3 "" H 2800 5850 50  0001 C CNN
	1    2800 5850
	0    1    1    0   
$EndComp
$Comp
L Diode:BAT54S D?
U 1 1
P 2500 5850
AR Path="/5CA3954A/5E7B4538" Ref="D?"  Part="1" 
AR Path="/5CA39F21/5E7B4538" Ref="D604"  Part="1" 
F 0 "D604" H 2500 6075 50  0000 C CNN
F 1 "BAT54S" H 2500 5984 50  0000 C CNN
F 2 "Package_TO_SOT_SMD:SOT-23" H 2575 5975 50  0001 L CNN
F 3 "https://www.diodes.com/assets/Datasheets/ds11005.pdf" H 2380 5850 50  0001 C CNN
	1    2500 5850
	1    0    0    -1  
$EndComp
$Comp
L power:GND #PWR0631
U 1 1
P 2200 5850
F 0 "#PWR0631" H 2200 5600 50  0001 C CNN
F 1 "GND" V 2300 5800 50  0000 C CNN
F 2 "" H 2200 5850 50  0001 C CNN
F 3 "" H 2200 5850 50  0001 C CNN
	1    2200 5850
	0    1    1    0   
$EndComp
Connection ~ 2500 6050
Wire Wire Line
	2500 6050 2550 6050
$Comp
L power:+3.3V #PWR0634
U 1 1
P 8200 1350
F 0 "#PWR0634" H 8200 1200 50  0001 C CNN
F 1 "+3.3V" V 8150 1550 50  0000 C CNN
F 2 "" H 8200 1350 50  0001 C CNN
F 3 "" H 8200 1350 50  0001 C CNN
	1    8200 1350
	0    1    1    0   
$EndComp
$Comp
L Diode:BAT54S D?
U 1 1
P 7900 1350
AR Path="/5CA3954A/5E836380" Ref="D?"  Part="1" 
AR Path="/5CA39F21/5E836380" Ref="D605"  Part="1" 
F 0 "D605" H 7900 1575 50  0000 C CNN
F 1 "BAT54S" H 7900 1484 50  0000 C CNN
F 2 "Package_TO_SOT_SMD:SOT-23" H 7975 1475 50  0001 L CNN
F 3 "https://www.diodes.com/assets/Datasheets/ds11005.pdf" H 7780 1350 50  0001 C CNN
	1    7900 1350
	1    0    0    -1  
$EndComp
$Comp
L power:GND #PWR0633
U 1 1
P 7600 1350
F 0 "#PWR0633" H 7600 1100 50  0001 C CNN
F 1 "GND" V 7700 1300 50  0000 C CNN
F 2 "" H 7600 1350 50  0001 C CNN
F 3 "" H 7600 1350 50  0001 C CNN
	1    7600 1350
	0    1    1    0   
$EndComp
Wire Wire Line
	7900 1550 7450 1550
Wire Wire Line
	7450 1550 7450 1800
Connection ~ 7450 1800
Wire Wire Line
	7450 1800 7500 1800
$Comp
L power:+3.3V #PWR0636
U 1 1
P 8200 2800
F 0 "#PWR0636" H 8200 2650 50  0001 C CNN
F 1 "+3.3V" V 8150 3000 50  0000 C CNN
F 2 "" H 8200 2800 50  0001 C CNN
F 3 "" H 8200 2800 50  0001 C CNN
	1    8200 2800
	0    1    1    0   
$EndComp
$Comp
L Diode:BAT54S D?
U 1 1
P 7900 2800
AR Path="/5CA3954A/5E840293" Ref="D?"  Part="1" 
AR Path="/5CA39F21/5E840293" Ref="D606"  Part="1" 
F 0 "D606" H 7900 3025 50  0000 C CNN
F 1 "BAT54S" H 7900 2934 50  0000 C CNN
F 2 "Package_TO_SOT_SMD:SOT-23" H 7975 2925 50  0001 L CNN
F 3 "https://www.diodes.com/assets/Datasheets/ds11005.pdf" H 7780 2800 50  0001 C CNN
	1    7900 2800
	1    0    0    -1  
$EndComp
$Comp
L power:GND #PWR0635
U 1 1
P 7600 2800
F 0 "#PWR0635" H 7600 2550 50  0001 C CNN
F 1 "GND" V 7700 2750 50  0000 C CNN
F 2 "" H 7600 2800 50  0001 C CNN
F 3 "" H 7600 2800 50  0001 C CNN
	1    7600 2800
	0    1    1    0   
$EndComp
Wire Wire Line
	7900 3000 7450 3000
Wire Wire Line
	7450 3000 7450 3300
Connection ~ 7450 3300
Wire Wire Line
	7450 3300 7500 3300
$Comp
L Diode:BAT54S D?
U 1 1
P 9150 1800
AR Path="/5CA3954A/5CC2FEE1" Ref="D?"  Part="1" 
AR Path="/5CA39F21/5CC2FEE1" Ref="D607"  Part="1" 
F 0 "D607" V 9250 2100 50  0000 C CNN
F 1 "BAT54S" V 9150 2050 50  0000 C CNN
F 2 "Package_TO_SOT_SMD:SOT-23" H 9225 1925 50  0001 L CNN
F 3 "https://www.diodes.com/assets/Datasheets/ds11005.pdf" H 9030 1800 50  0001 C CNN
	1    9150 1800
	0    -1   -1   0   
$EndComp
Wire Wire Line
	9350 1800 9750 1800
Wire Wire Line
	9700 1700 9750 1700
Wire Wire Line
	9750 1700 9750 1800
Connection ~ 9750 1800
Wire Wire Line
	9750 1800 10050 1800
$Comp
L power:+3.3V #PWR0236
U 1 1
P 9900 1500
F 0 "#PWR0236" H 9900 1350 50  0001 C CNN
F 1 "+3.3V" H 9915 1673 50  0000 C CNN
F 2 "" H 9900 1500 50  0001 C CNN
F 3 "" H 9900 1500 50  0001 C CNN
	1    9900 1500
	1    0    0    -1  
$EndComp
Wire Wire Line
	9900 1500 9900 1900
$Comp
L power:GND #PWR0254
U 1 1
P 9150 2100
F 0 "#PWR0254" H 9150 1850 50  0001 C CNN
F 1 "GND" H 9155 1927 50  0000 C CNN
F 2 "" H 9150 2100 50  0001 C CNN
F 3 "" H 9150 2100 50  0001 C CNN
	1    9150 2100
	1    0    0    -1  
$EndComp
$Comp
L power:+3.3V #PWR0262
U 1 1
P 9150 3000
F 0 "#PWR0262" H 9150 2850 50  0001 C CNN
F 1 "+3.3V" H 9165 3173 50  0000 C CNN
F 2 "" H 9150 3000 50  0001 C CNN
F 3 "" H 9150 3000 50  0001 C CNN
	1    9150 3000
	1    0    0    -1  
$EndComp
Text HLabel 9700 3200 0    50   Input ~ 0
SERVO_2
$Comp
L Diode:BAT54S D?
U 1 1
P 9150 3300
AR Path="/5CA3954A/5CC43274" Ref="D?"  Part="1" 
AR Path="/5CA39F21/5CC43274" Ref="D608"  Part="1" 
F 0 "D608" V 9250 3600 50  0000 C CNN
F 1 "BAT54S" V 9150 3550 50  0000 C CNN
F 2 "Package_TO_SOT_SMD:SOT-23" H 9225 3425 50  0001 L CNN
F 3 "https://www.diodes.com/assets/Datasheets/ds11005.pdf" H 9030 3300 50  0001 C CNN
	1    9150 3300
	0    -1   -1   0   
$EndComp
Wire Wire Line
	9350 3300 9750 3300
Wire Wire Line
	9700 3200 9750 3200
Wire Wire Line
	9750 3200 9750 3300
Connection ~ 9750 3300
Wire Wire Line
	9750 3300 10050 3300
$Comp
L power:GND #PWR0263
U 1 1
P 9150 3600
F 0 "#PWR0263" H 9150 3350 50  0001 C CNN
F 1 "GND" H 9155 3427 50  0000 C CNN
F 2 "" H 9150 3600 50  0001 C CNN
F 3 "" H 9150 3600 50  0001 C CNN
	1    9150 3600
	1    0    0    -1  
$EndComp
$Comp
L power:+3.3V #PWR0264
U 1 1
P 9900 3000
F 0 "#PWR0264" H 9900 2850 50  0001 C CNN
F 1 "+3.3V" H 9915 3173 50  0000 C CNN
F 2 "" H 9900 3000 50  0001 C CNN
F 3 "" H 9900 3000 50  0001 C CNN
	1    9900 3000
	1    0    0    -1  
$EndComp
Wire Wire Line
	9900 3000 9900 3400
Wire Wire Line
	4750 6600 5500 6600
Wire Wire Line
	5600 6500 5600 6050
Wire Wire Line
	5600 6050 5650 6050
Wire Wire Line
	5250 6500 5600 6500
Wire Wire Line
	5650 5950 5500 5950
Wire Wire Line
	5500 5950 5500 6600
$Comp
L Connector:Screw_Terminal_01x04 J403
U 1 1
P 5850 5850
F 0 "J403" H 5930 5842 50  0000 L CNN
F 1 "Screw_Terminal_01x04" H 5930 5751 50  0000 L CNN
F 2 "Connectors_Terminal_Blocks:TerminalBlock_Altech_AK300-4_P5.00mm" H 5850 5850 50  0001 C CNN
F 3 "~" H 5850 5850 50  0001 C CNN
	1    5850 5850
	1    0    0    -1  
$EndComp
Wire Wire Line
	5250 5100 5500 5100
Wire Wire Line
	5500 5100 5500 5850
Wire Wire Line
	5500 5850 5650 5850
Wire Wire Line
	5650 5750 5600 5750
Wire Wire Line
	5600 5750 5600 5200
Wire Wire Line
	5600 5200 4750 5200
$EndSCHEMATC
